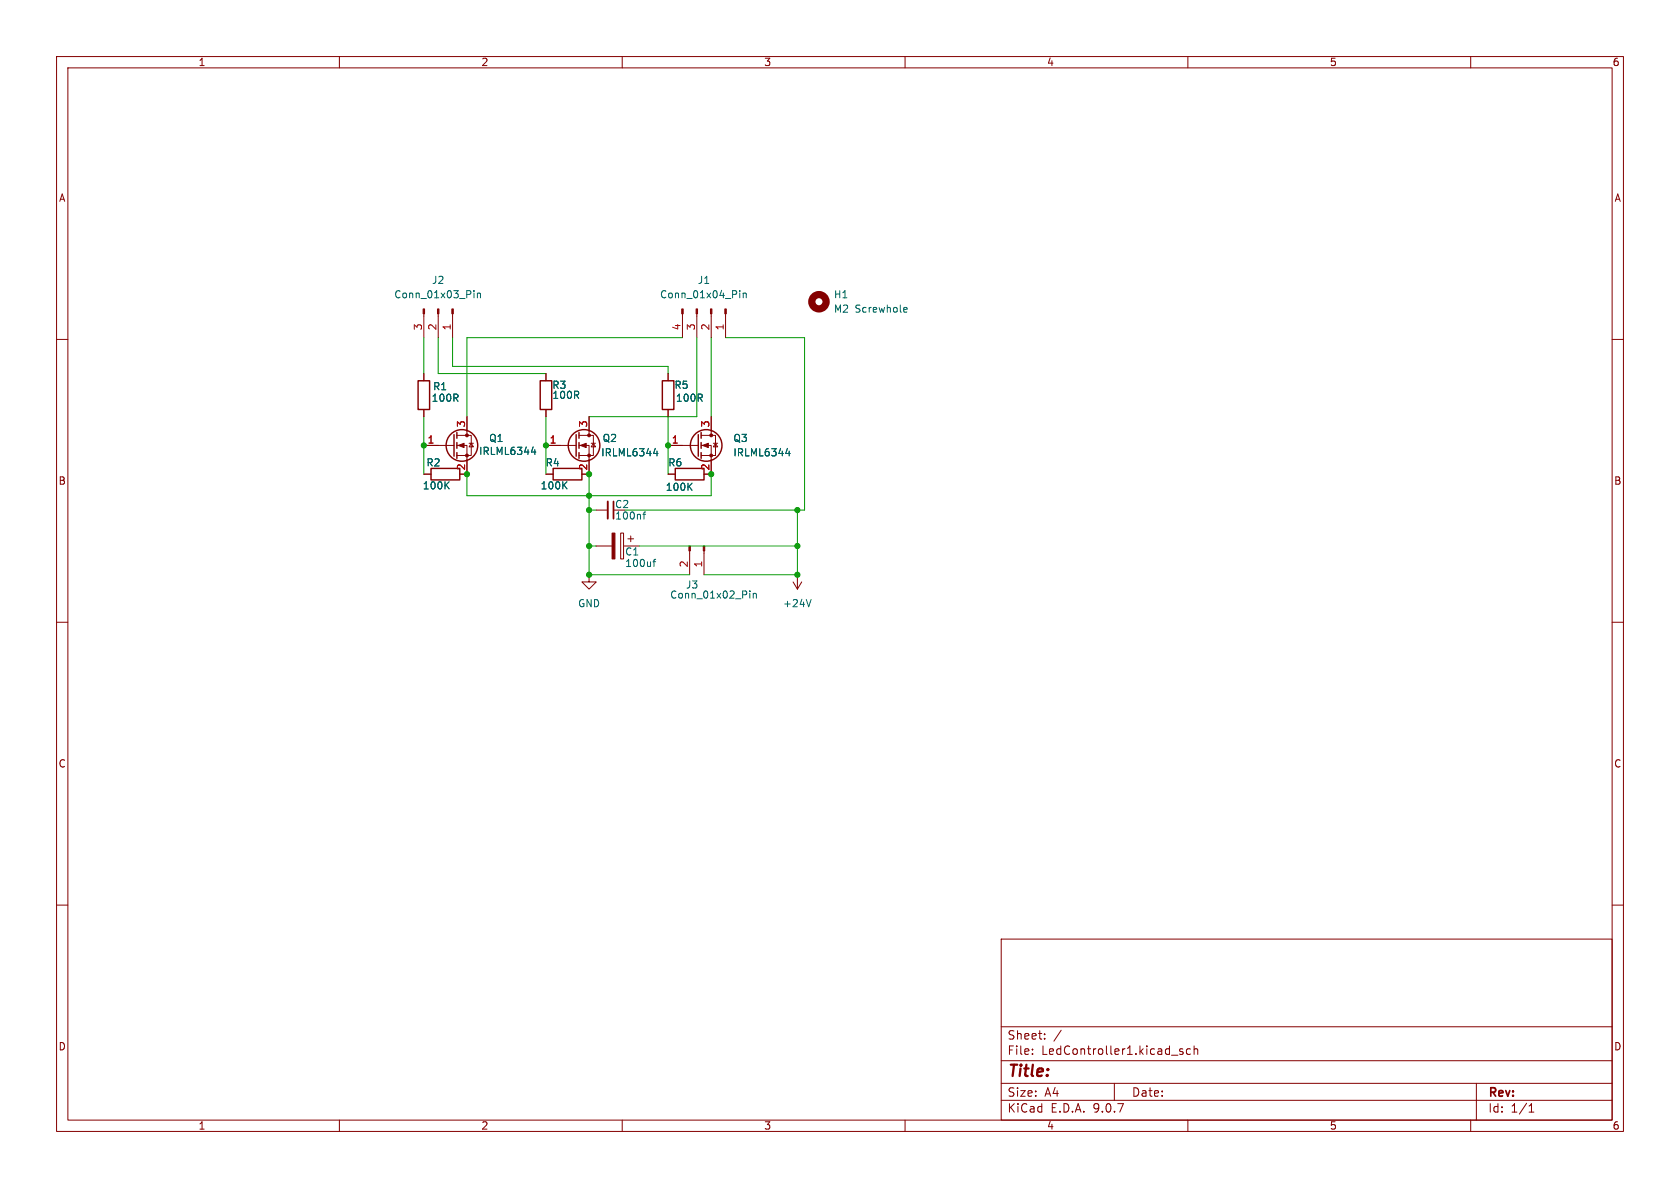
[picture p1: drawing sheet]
<svg xmlns="http://www.w3.org/2000/svg" width="297mm" height="210mm" viewBox="0 0 297 210" stroke-linecap="round" stroke-linejoin="round" font-family="sans-serif">
<g fill="none" stroke="#840000" stroke-width=".18">
<path d="M10 10h277v190h-277zM12 12h273v186h-273zM60 10v2M110 10v2M160 10v2M210 10v2M260 10v2M74.9 55.5v4.2M77.5 55.5v4.2M80 55.5v4.2M120.6 55.5v4.2M123.2 55.5v4.2"/>
<path d="M125.7 55.5v4.2M128.3 55.5v4.2M10 60h2M74.9 78.7h5.4M74.9 66v1.3M74.9 72.4v1.3M80.8 77h2.5v3.5h-2.5M80.8 78.7h1.7v5.1M82.5 73.7v3.3M82.9 78.4h.8M83.3 78.4l.4 .6h-.8zM96.5 66v1.3"/>
<path d="M96.5 72.4v1.3M96.5 78.7h5.4M102.4 77h2.5v3.5h-2.5M102.4 78.7h1.7v5.1M104.1 73.7v3.3M104.5 78.4h.8M104.9 78.4l.4 .6h-.8zM118.1 78.7h5.3M118.1 66v1.3M118.1 72.4v1.3M124 77h2.5v3.5h-2.5M124 78.7h1.7v5.1"/>
<path d="M125.7 73.7v3.3M126.1 78.4h.8M126.5 78.4l.4 .6h-.8zM285 60h2M74.9 83.8h1.3M96.5 83.8h1.3M105.4 90.2h2M105.4 96.5h2.8M109.7 94.2h.5v4.6h-.5zM110.2 96.5h2.8M111 95.3h1M111.5 94.7v1.1"/>
<path d="M118.1 83.8h1.3M121.9 97.4v4.2M124.5 97.4v4.2M10 110h2M104.1 101.6v1.3h1.3l-1.3 1.2-1.2-1.2h1.2M104.1 101.6h.1M140.2 102.9l.8 1.2M141 101.6h.1M141 101.6v2.5M141.7 102.9l-.7 1.2M285 110h2M10 160h2"/>
<path d="M177 166h108v32h-108zM285 160h2M60 198v2M110 198v2M160 198v2M177 194.5h108M177 191.5h108M177 187.5h108M177 181.5h108M182.5 186.3v.1M182.5 185.5v.1M184.7 183.6v.1"/>
<path d="M184.7 182.8v.1M187.6 182.1l-1.3 2M197 191.5v3M209.1 185.5l-.4-.1-.2 .2 .1 .2 .5 .2v.3h-.6M210 198v2M210.5 185.5l-.5-.1-.3 .3v.4l.2 .2h.6M211.1 185.5l.2-.1 .4 .1v.9M211.1 184.9v1.5M260 198v2M261 191.5v6.5M270.3 196.6h.9M270.3 195.5l.4-.4v1.5"/>
</g>
<g fill="none" stroke="#840000" stroke-width=".25">
<path d="M73.9 67.3h2v5.1h-2zM80.3 76.8v3.8M80.8 76.5v1M80.8 78.2v1M95.5 67.3h2v5.1h-2zM101.9 76.8v3.8M102.4 76.5v1M102.4 78.2v1M117.1 67.3h2v5.1h-2zM123.4 76.8v3.8M124 76.5v1M124 78.2v1"/>
<path d="M76.2 82.8h5.1v2h-5.1zM80.8 80v1M97.8 82.8h5.1v2h-5.1zM102.4 80v1M119.4 82.8h5.1v2h-5.1zM124 80v1"/>
<circle cx="81.7" cy="78.7" r="2.79"/>
<circle cx="103.3" cy="78.7" r="2.79"/>
<circle cx="124.8" cy="78.7" r="2.79"/>
</g>
<path d="M108.5 88.6v3.1" fill="none" stroke="#840000" stroke-width=".3"/>
<path d="M107.4 88.6v3.1" fill="none" stroke="#840000" stroke-width=".33"/>
<g fill="none" stroke="#006464" stroke-width=".18">
<path d="M83.8 51.4v.1M83.8 51.8v.8M84.4 51.9l.2-.1 .3 .1v.7M84.4 51.8v.8M130.8 51.4v.1M130.8 51.8v.8M131.4 51.8v.8M131.4 51.9l.2-.1 .3 .1v.7M159.9 54.3l.4 .1 .1 .2-.6 .2M160.3 55.1l-.4 .1M93.9 79.9h.8M94.6 79.5v.8"/>
<path d="M116.1 79.7v.9M139.5 79.7v.9M78.9 85.7l.5 .7M79.4 85.2l-.7 .7M99.7 85.7l.5 .7M100.2 85.2l-.7 .7M113.7 90.9h.4M114.1 90.5l-.3 .2v1.1M115.4 99.3h.5M115.5 80.2h.8M115.9 98.9l-.3 .2v1M121.8 86l.5 .7"/>
<path d="M122.3 85.4l-.7 .7M138.9 80.2h.8M132.6 104.5v.1M132.6 104.9v.8M133.2 104.9v.8M133.2 105l.2-.1h.3v.8M143.4 106l-.4 1.3"/>
</g>
<g fill="#840000" stroke="#840000" stroke-width=".18">
<path d="M81 78.7l1-.3v.7z"/>
<path d="M108.2 94.2h.5v4.6h-.5z"/>
<path d="M124.3 96.5h.3v.9h-.3z"/>
<path d="M121.8 96.5h.2v.9h-.2z"/>
<path d="M128.1 54.6h.3v.9h-.3z"/>
<path d="M125.6 54.6h.3v.9h-.3z"/>
<path d="M123.1 54.6h.2v.9h-.2z"/>
<path d="M120.5 54.6h.3v.9h-.3z"/>
<path d="M102.6 78.7l1-.3v.7z"/>
<path d="M124.2 78.7l1-.3v.7z"/>
<path d="M79.9 54.6h.2v.9h-.2z"/>
<path d="M77.3 54.6h.3v.9h-.3z"/>
<path d="M74.8 54.6h.3v.9h-.3z"/>
<circle cx="82.5" cy="77" r=".25"/>
<circle cx="82.5" cy="80.5" r=".25"/>
<circle cx="104.1" cy="77" r=".25"/>
<circle cx="104.1" cy="80.5" r=".25"/>
<circle cx="125.7" cy="77" r=".25"/>
<circle cx="125.7" cy="80.5" r=".25"/>
</g>
<circle cx="144.8" cy="53.3" r="1.27" fill="none" stroke="#840000" stroke-width="1.3"/>
<g fill="none" stroke="#009600" stroke-width=".18">
<path d="M74.9 59.7v6.3M77.5 59.7v6.3h19M80 59.7v5.1h38.1v1.2M120.6 59.7h-38.1v14M123.2 59.7v14h-19.1M125.7 59.7v14M128.3 59.7h13.9v30.5h-31.7M74.9 73.7v10.1M96.5 73.7v10.1M118.1 73.7v10.1M82.5 83.8v3.8h43.2v-3.8M104.1 83.8v17.8h17.8"/>
<path d="M104.1 90.2h1.3M104.1 96.5h1.3M113 96.5h28M141 90.2v11.4h-16.5"/>
</g>
<g fill="#009600" stroke="#009600" stroke-width=".18">
<circle cx="96.5" cy="78.7" r=".46"/>
<circle cx="82.5" cy="83.8" r=".46"/>
<circle cx="74.9" cy="78.7" r=".46"/>
<circle cx="104.1" cy="83.8" r=".46"/>
<circle cx="104.1" cy="87.6" r=".46"/>
<circle cx="104.1" cy="96.5" r=".46"/>
<circle cx="104.1" cy="90.2" r=".46"/>
<circle cx="104.1" cy="101.6" r=".46"/>
<circle cx="125.7" cy="83.8" r=".46"/>
<circle cx="118.1" cy="78.7" r=".46"/>
<circle cx="141" cy="90.2" r=".46"/>
<circle cx="141" cy="101.6" r=".46"/>
<circle cx="141" cy="96.5" r=".46"/>
</g>
<text font-size="2.8" fill="#840000" x="178" y="190.9">Title:</text>
<g font-size="2.1" fill="#840000">
<text x="178" y="184">Sheet:</text>
<text x="178" y="186.7">File:</text>
<text x="184.1" y="186.7">LedController1.kicad_sch</text>
<text x="178" y="196.9">KiCad</text>
<text x="178" y="194.1">Size:</text>
<text x="184.7" y="194.1">A4</text>
<text x="185.7" y="196.9">E.D.A.</text>
<text x="193.3" y="196.9">9.0.7</text>
<text x="200" y="194.1">Date:</text>
<text x="263" y="194.3">Rev:</text>
<text x="263" y="196.9">Id:</text>
<text x="267.1" y="196.9">1/1</text>
</g>
<g font-size="1.8" fill="#840000">
<text x="35" y="11.9">1</text>
<text x="85" y="11.9">2</text>
<text x="135" y="11.9">3</text>
<text x="185" y="11.9">4</text>
<text x="235" y="11.9">5</text>
<text x="285" y="11.9">6</text>
<text x="10.3" y="35.9">A</text>
<text x="285.3" y="35.9">A</text>
<text x="82.3" y="83.3" transform="rotate(-90 82.3 83.3)">2</text>
<text x="103.9" y="83.3" transform="rotate(-90 103.9 83.3)">2</text>
<text x="125.5" y="83.3" transform="rotate(-90 125.5 83.3)">2</text>
<text x="10.3" y="85.9">B</text>
<text x="285.3" y="85.9">B</text>
<text x="10.3" y="135.9">C</text>
<text x="285.3" y="135.9">C</text>
<text x="10.3" y="185.9">D</text>
<text x="285.3" y="185.9">D</text>
<text x="35" y="199.9">1</text>
<text x="85" y="199.9">2</text>
<text x="135" y="199.9">3</text>
<text x="185" y="199.9">4</text>
<text x="235" y="199.9">5</text>
<text x="285" y="199.9">6</text>
</g>
<g font-size="1.8" fill="#006464">
<text x="69.6" y="52.9">Conn_01x03_Pin</text>
<text x="76.3" y="50.4">J2</text>
<text x="116.6" y="52.9">Conn_01x04_Pin</text>
<text x="123.3" y="50.4">J1</text>
<text x="147.3" y="52.9">H1</text>
<text x="147.3" y="55.5">M2</text>
<text x="151.2" y="55.5">Screwhole</text>
<text x="76.2" y="71.2">100R</text>
<text x="76.5" y="69.2">R1</text>
<text x="97.5" y="68.9">R3</text>
<text x="97.5" y="70.7">100R</text>
<text x="119.1" y="68.9">R5</text>
<text x="119.4" y="71.2">100R</text>
<text x="75.3" y="82.7">R2</text>
<text x="84.6" y="80.6">IRLML6344</text>
<text x="86.4" y="78.3">Q1</text>
<text x="96.4" y="82.7">R4</text>
<text x="106.2" y="80.9">IRLML6344</text>
<text x="106.4" y="78.3">Q2</text>
<text x="118" y="82.7">R6</text>
<text x="129.5" y="78.3">Q3</text>
<text x="129.5" y="80.9">IRLML6344</text>
<text x="74.6" y="86.7">100K</text>
<text x="95.5" y="86.7">100K</text>
<text x="117.6" y="87">100K</text>
<text x="108.6" y="90">C2</text>
<text x="108.7" y="92">100nf</text>
<text x="110.4" y="98.4">C1</text>
<text x="110.4" y="100.4">100uf</text>
<text x="102.1" y="107.5">GND</text>
<text x="118.4" y="106">Conn_01x02_Pin</text>
<text x="121.2" y="104.2">J3</text>
<text x="138.3" y="107.5">+24V</text>
</g>
<g font-size="1.8" fill="#a90000">
<text x="74.7" y="58.5" transform="rotate(-90 74.7 58.5)">3</text>
<text x="77.2" y="58.5" transform="rotate(-90 77.2 58.5)">2</text>
<text x="79.8" y="58.5" transform="rotate(-90 79.8 58.5)">1</text>
<text x="120.4" y="58.5" transform="rotate(-90 120.4 58.5)">4</text>
<text x="122.9" y="58.5" transform="rotate(-90 122.9 58.5)">3</text>
<text x="125.5" y="58.5" transform="rotate(-90 125.5 58.5)">2</text>
<text x="128" y="58.5" transform="rotate(-90 128 58.5)">1</text>
<text x="82.3" y="75.6" transform="rotate(-90 82.3 75.6)">3</text>
<text x="103.9" y="75.6" transform="rotate(-90 103.9 75.6)">3</text>
<text x="125.5" y="75.6" transform="rotate(-90 125.5 75.6)">3</text>
<text x="75.5" y="78.5">1</text>
<text x="97.1" y="78.5">1</text>
<text x="118.7" y="78.5">1</text>
<text x="121.7" y="100.4" transform="rotate(-90 121.7 100.4)">2</text>
<text x="124.2" y="100.4" transform="rotate(-90 124.2 100.4)">1</text>
</g>
</svg>
